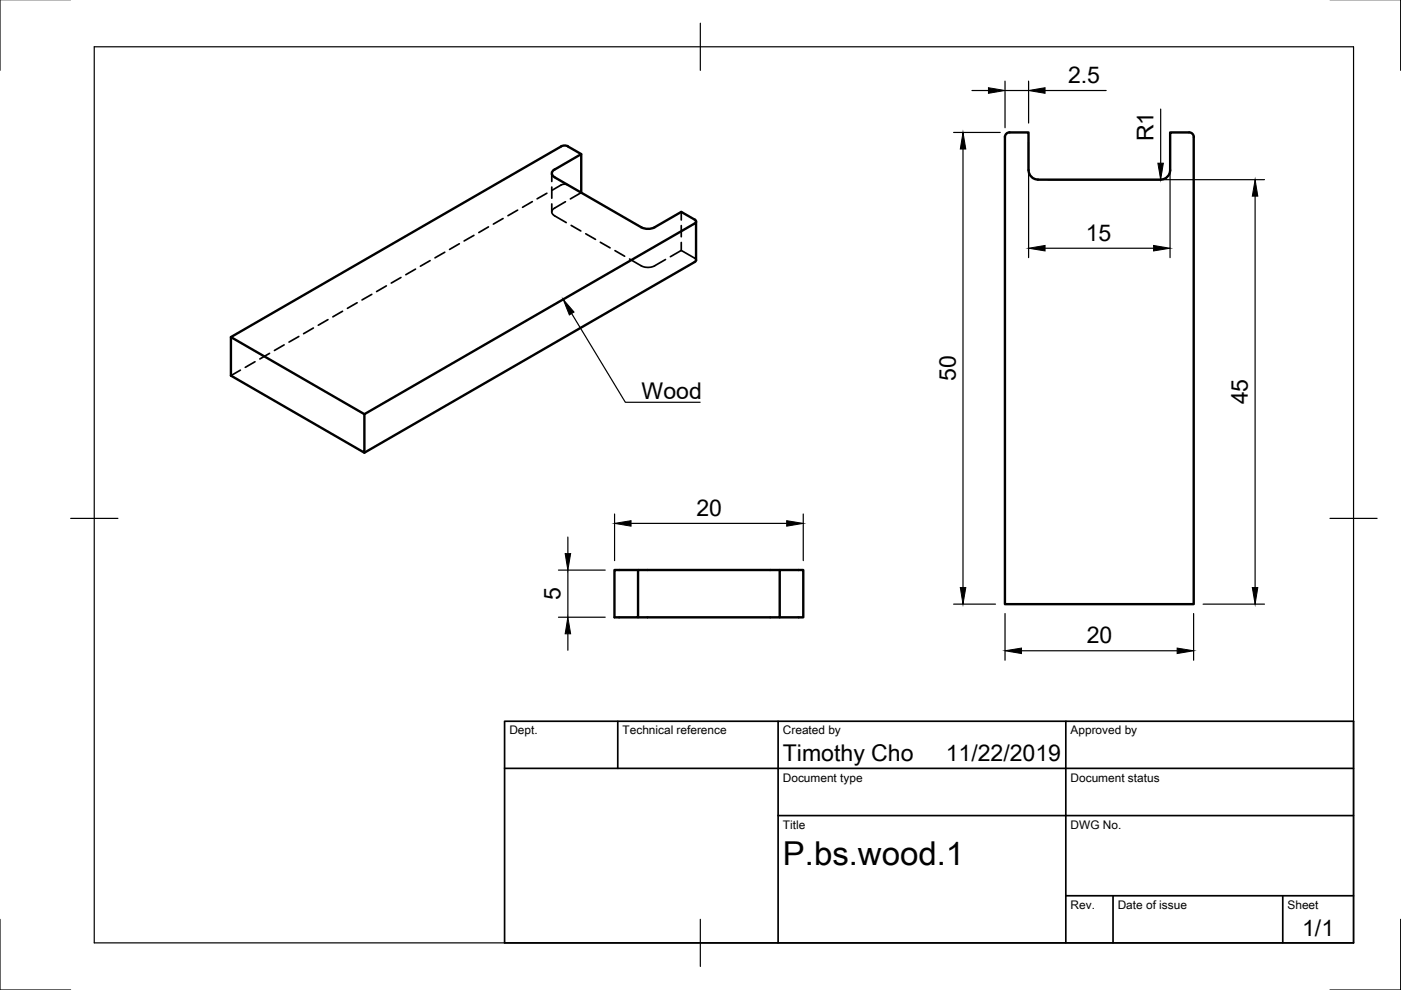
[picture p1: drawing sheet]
<svg xmlns="http://www.w3.org/2000/svg" width="297mm" height="210mm" viewBox="0 0 297 210" stroke-linecap="round" stroke-linejoin="round" font-family="sans-serif">
<!-- layer: Visible -->
<g fill="none" stroke="#000" stroke-width=".51">
<path d="M119 31l-70 40.5M119 31a1.57 1.57 0 0 1 1.4 0M120.4 31l2.8 1.7v8.1M123.2 32.7l-5.6 3.2a.86 .86 0 0 0-.6 .8 .86 .86 0 0 0 .6 .9l18.4 10.6 1.4 .3 1.4-.3M213.1 29.1v99h40v-99M214.1 28.1h4v8a2.04 2.04 0 0 0 2 2M214.1 28.1a1.01 1.01 0 0 0-1 1M220.1 38.1h26M252.1 28.1h-4v8a2 2 0 0 1-2 2M252.1 28.1a1.01 1.01 0 0 1 1 1M138.8 48.2l5.6-3.3 2.9 1.7 .3 .4-.3 .4-70 40.4v8.2l-28.3-16.4v-8.1l28.3 16.3M147.6 47v8.1"/>
<path d="M147.6 55.1l-.3 .4-70 40.5M135.3 130.9h30v-10h5v10h-5M135.3 120.9h-5v10h5v-10h30"/>
</g>
<!-- layer: Hidden -->
<g fill="none" stroke="#000" stroke-width=".36">
<path d="M117 36.8v1.7M117 39.7v2.3M120.4 39.2a1.57 1.57 0 0 0-1.4 0l-2 1.2M85 58.8l-2 1.2M88.1 57.1l-2.1 1.1M91.2 55.3l-2.1 1.1M94.3 53.5l-2.1 1.2M97.4 51.7l-2.1 1.2M100.5 49.9l-2.1 1.2M103.6 48.1l-2.1 1.2M106.7 46.3l-2.1 1.2M109.7 44.5l-2 1.2"/>
<path d="M112.9 42.7l-2.1 1.3M116 41l-2.1 1.2M117 43.2v1.7M119.9 42.8l-2.3 1.3a.85 .85 0 0 0-.6 .8 .85 .85 0 0 0 .6 .9l2.5 1.4M121.1 47.8l2 1.2M123.2 40.8l-2.3 1.4M124.2 49.6l2.1 1.2M127.3 51.4l2 1.1M130.4 53.1l2 1.2M133.5 54.9l2.5 1.5a3.1 3.1 0 0 0 2.8 0l2.3-1.4M144.4 53.1l2.9 1.6 .3 .4M144.4 53.1l-2.3 1.3"/>
<path d="M144.4 44.9v1.7M144.4 47.8v2.4M144.4 51.4v1.7M51 78.5l-2 1.1M54.1 76.7l-2.1 1.2M57.1 74.9l-2 1.2M60.2 73.1l-2 1.2M63.4 71.3l-2.1 1.2M66.4 69.5l-2 1.3M69.5 67.8l-2 1.2M72.6 66l-2 1.2M75.7 64.2l-2 1.2"/>
<path d="M78.8 62.4l-2 1.2M81.9 60.6l-2.1 1.2"/>
</g>
<!-- layer: Border -->
<path d="M0 -.1v15M297 -.1v15M20 9.9h267v190h-267zM148.5 4.9v10M15 109.9h10M282 109.9h10M0 194.9v15h15M148.5 194.9v10M297 194.9v15h-15" fill="none" stroke="#000" stroke-width=".25"/>
<!-- layer: TitleBlock -->
<path d="M107 152.9h180v47h-180zM131 152.9v10M165 152.9v47M226 152.9v47M107 162.9h180M165 172.9h122M226 189.9h61M236 189.9v10M272 189.9v10" fill="none" stroke="#000" stroke-width=".36"/>
<!-- layer: Dimensions -->
<g fill="none" stroke="#000" stroke-width=".25">
<path d="M206.1 19.2h3.5M213.1 17.2v9.9M213.1 19.2h5M218.1 17.2v8.9M221.6 19.2h12.9M202.2 28.1h9.9M204.2 31.6v93M218.1 30.1v24.5M222.1 38.1h46M246.1 23.1v11.5M248.1 30.1v24.5M221.6 52.6h23"/>
<path d="M266.1 41.6v83M120.4 113.9v3.5M130.3 109v9.9M133.8 111h33M170.3 109v9.9M118.4 130.9h9.9M118.4 120.9h9.9M120.4 120.9v10M120.4 134.4v3.5M202.2 128.1h8.9M213.1 130.1v9.9M216.6 138h33"/>
<path d="M253.1 130.1v9.9M255.1 128.1h13"/>
</g>
<g fill="#000" stroke="#000" stroke-width=".21">
<path d="M209.6 18.6l3.5 .6-3.5 .6zM218.1 19.2l3.5-.6v1.2zM204.2 28.1l.6 3.5h-1.2zM245.5 34.6h1.2l-.6 3.5zM218.1 52.6l3.5-.6v1.2zM244.6 52l3.5 .6-3.5 .6zM266.1 38.1l.6 3.5h-1.2zM119.8 117.4h1.2l-.6 3.5zM130.3 111l3.5-.6v1.2zM166.8 110.4l3.5 .6-3.5 .6zM120.4 130.9l.6 3.5h-1.2zM203.6 124.6h1.2l-.6 3.5z"/>
<path d="M213.1 138l3.5-.6v1.2zM249.6 137.4l3.5 .6-3.5 .6zM265.5 124.6h1.2l-.6 3.5z"/>
</g>
<!-- layer: Annotations -->
<path d="M119.4 63.5l2.3 2.7-1 .6z" fill="#000" stroke="#000" stroke-width=".21"/>
<path d="M121.2 66.5l11.4 18.8h15.8" fill="none" stroke="#000" stroke-width=".25"/>
<text font-size="7" x="166" y="183.4">P.bs.wood.1</text>
<g font-size="4.9">
<text x="226.4" y="17.6">2.5</text>
<text x="244.6" y="30" transform="rotate(-90 244.6 30)">R1</text>
<text x="230.2" y="51.1">15</text>
<text x="202.6" y="80.8" transform="rotate(-90 202.6 80.8)">50</text>
<text x="136" y="84.6">Wood</text>
<text x="264.5" y="85.7" transform="rotate(-90 264.5 85.7)">45</text>
<text x="147.6" y="109.4">20</text>
<text x="118.9" y="127.2" transform="rotate(-90 118.9 127.2)">5</text>
<text x="230.4" y="136.4">20</text>
<text x="166" y="161.4">Timothy Cho</text>
<text x="200.5" y="161.4">11/22/2019</text>
<text x="276.1" y="198.5">1/1</text>
</g>
<g font-size="2.5">
<text x="108" y="155.7">Dept.</text>
<text x="132" y="155.7">Technical reference</text>
<text x="166" y="155.7">Created by</text>
<text x="227" y="155.7">Approved by</text>
<text x="166" y="165.7">Document type</text>
<text x="227" y="165.7">Document status</text>
<text x="166" y="175.7">Title</text>
<text x="227" y="175.7">DWG No.</text>
<text x="227" y="192.7">Rev.</text>
<text x="237" y="192.7">Date of issue</text>
<text x="273" y="192.7">Sheet</text>
</g>
</svg>
